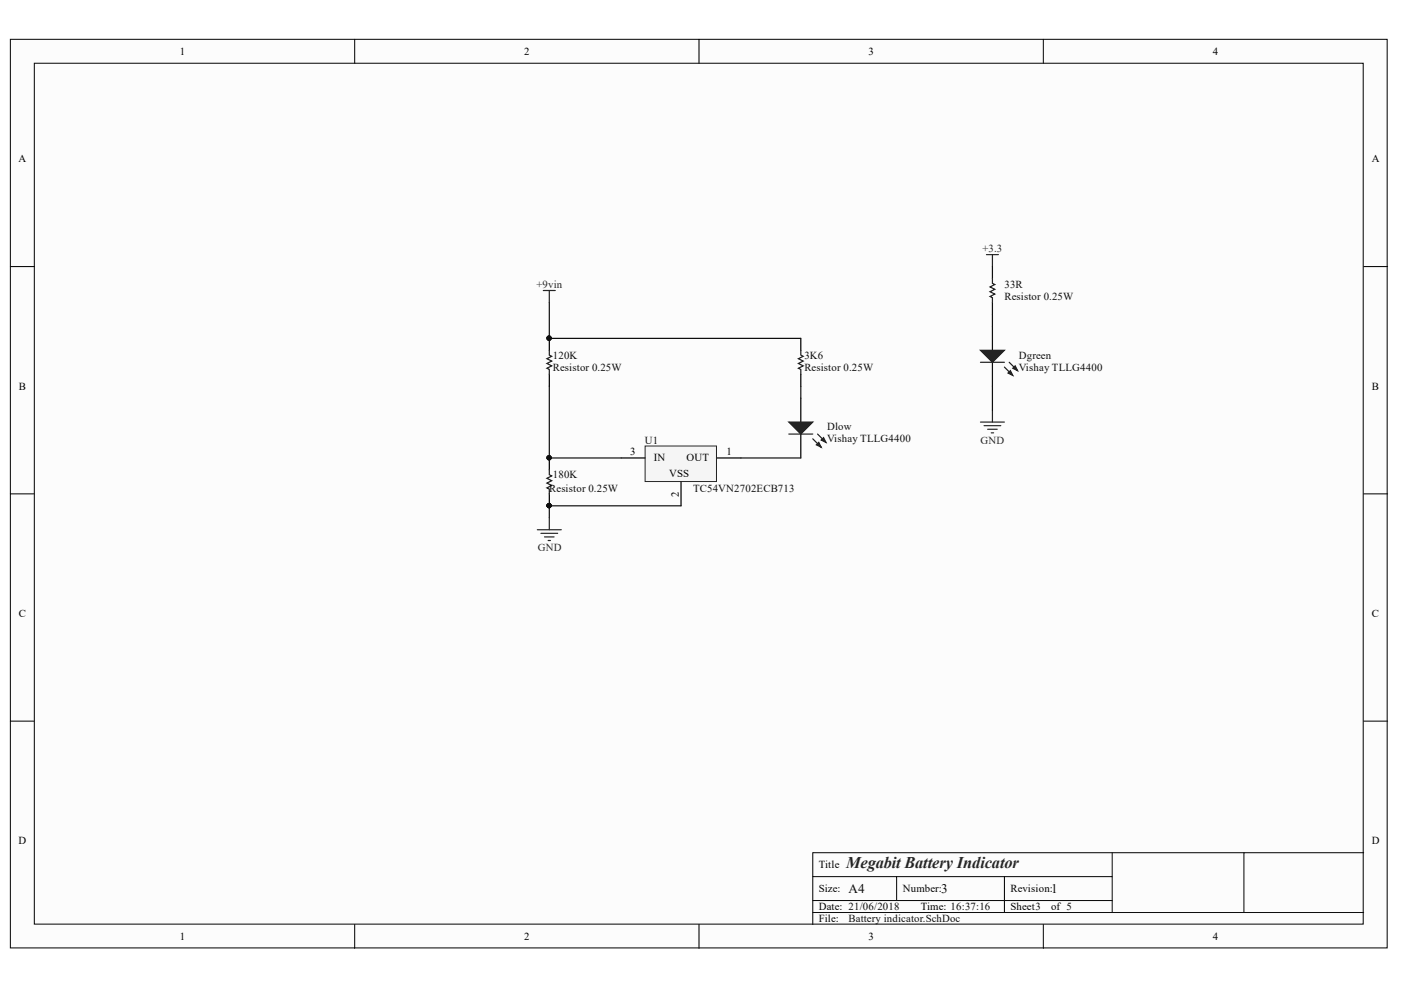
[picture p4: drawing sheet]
<svg xmlns="http://www.w3.org/2000/svg" width="297mm" height="210mm" viewBox="0 0 297 210" stroke-linecap="round" stroke-linejoin="round" font-family="sans-serif">
<g fill="#fcfcfc" stroke="#000" stroke-width=".21">
<path d="M2.2 8.3h291.9v192.7h-291.9z"/>
<path d="M7.3 13.4h281.7v182.5h-281.7z"/>
</g>
<g fill="none" stroke="#000" stroke-width=".21">
<path d="M75.2 8.3v5.1M148.2 8.3v5.1M221.2 8.3v5.1M2.2 56.5h5.1M289.1 56.5h5.1M2.2 104.7h5.1M289.1 104.7h5.1M2.2 152.9h5.1M289.1 152.9h5.1M75.2 196v5.1M148.2 196v5.1M172.3 185.9h63.5"/>
<path d="M172.3 193.5h116.8M172.3 190.9h63.5M190.1 185.9v5M213 185.9v7.6M221.2 196v5.1M235.8 180.8v12.7M263.7 180.8h-91.4v15.2M289.1 180.8h-25.4v12.7"/>
</g>
<path d="M115.2 61.6h2.5M116.5 61.6v2.5M113.9 112.3h5.1M114.7 113.1h3.5M115.4 113.8h2.1M116.2 114.6h.5M116.5 109.8v2.5" fill="none" stroke="#262626" stroke-width=".25"/>
<path d="M116.5 71.7v2.6M116.5 79.3v2.6M169.8 71.7v2.6M169.8 79.3v2.6M116.5 97.1v2.5" fill="none" stroke="#000" stroke-width=".25"/>
<g fill="#0e0e0e" stroke="#0e0e0e" stroke-width=".21">
<circle cx="116.4" cy="71.7" r=".46"/>
<circle cx="116.4" cy="97.1" r=".46"/>
</g>
<path d="M116.5 74.3v1l.5 .2-1 .6 1 .5-1 .5 1 .5-1 .5 .5 .2v1M169.8 74.3v1l.5 .2-1 .6 1 .5-1 .5 1 .5-1 .5 .5 .2v1M116.5 99.6v1.1l.5 .2-1 .5 1 .5-1 .5 1 .5-1 .5 .5 .3v1" fill="none" stroke="#1c1c1c" stroke-width=".25"/>
<path d="M136.8 94.6h15.1v7.5h-15.1z" fill="#f5f5f5" stroke="#262626" stroke-width=".21"/>
<path d="M210.4 56.5v2.6M210.4 64.1v2.6M210.4 69.2v5.1M210.4 76.8v5.1M131.7 97.1h5.1M152 97.1h5.1M169.8 84.4v5.1M169.8 92v5.1M144.4 102.2v5" fill="none" stroke="#000" stroke-width=".25"/>
<path d="M209.1 54h2.6M210.4 54v2.5M207.9 89.5h5.1M208.6 90.3h3.6M209.4 91h2M210.2 91.8h.5M210.4 87v2.5" fill="none" stroke="#262626" stroke-width=".25"/>
<path d="M210.4 59.1v1l.5 .2-1 .5 1 .5-1 .5 1 .6-1 .5 .5 .2v1M207.9 76.8h5.1M213 77.8l1.7 1.8M214 76.8l1.7 1.8M167.2 92h5.1M172.3 93l1.8 1.8M173.3 92l1.8 1.8" fill="none" stroke="#1c1c1c" stroke-width=".25"/>
<path d="M116.5 64.1v7.6h53.3M210.4 66.7v2.5M116.5 81.9v15.2h15.2M157.1 97.1h12.7M169.8 81.9v2.5M210.4 81.9v5.1M144.4 107.2h-27.9v2.6" fill="none" stroke="#0e0e0e" stroke-width=".25"/>
<g fill="#1c1c1c" stroke="#1c1c1c" stroke-width=".25">
<path d="M167.2 89.5h5.1l-2.5 2.5z"/>
<path d="M173.1 94.3l.5-.5 .5 1z"/>
<path d="M174.1 93.3l.5-.5 .5 1z"/>
<path d="M207.9 74.3h5.1l-2.6 2.5z"/>
<path d="M213.7 79.1l.5-.5 .5 1z"/>
<path d="M214.7 78.1l.5-.5 .5 1z"/>
</g>
<g fill="#0e0e0e" stroke="#0e0e0e" stroke-width=".21">
<circle cx="116.4" cy="71.7" r=".46"/>
<circle cx="116.4" cy="97.1" r=".46"/>
</g>
<text font-size="3.5" fill="#0e0e0e" x="115.7" y="106.9">PI180K02</text>
<text font-size="3.5" fill="#262626" x="179.4" y="184.1">Megabit Battery Indicator</text>
<g font-size="2.8" fill="#0e0e0e">
<text x="179.9" y="189.3">A4</text>
<text x="199.5" y="189.3">3</text>
<text x="222.8" y="189.3">1</text>
</g>
<g font-size="2.3">
<text x="38.1" y="11.6">1</text>
<text x="111.1" y="11.6">2</text>
<text x="184.1" y="11.6">3</text>
<text x="257.2" y="11.6">4</text>
<text x="3.9" y="34.4">A</text>
<text x="290.9" y="34.4">A</text>
<text x="4" y="82.6">B</text>
<text x="290.9" y="82.6">B</text>
<text x="133.6" y="96.6">3</text>
<text x="138.6" y="97.8">IN</text>
<text x="141.9" y="101.1">VSS</text>
<text x="145.5" y="97.8">OUT</text>
<text x="154.1" y="96.6">1</text>
<text x="143.9" y="105.4" transform="rotate(-90 143.9 105.4)">2</text>
<text x="4" y="130.8">C</text>
<text x="290.9" y="130.8">C</text>
<text x="3.9" y="179">D</text>
<text x="290.9" y="179">D</text>
<text x="173.6" y="184.1">Title</text>
<text x="173.6" y="189.2">Size:</text>
<text x="191.4" y="189.2">Number:</text>
<text x="214.2" y="189.2">Revision:</text>
<text x="173.6" y="193">Date: 21/06/2018</text>
<text x="173.6" y="195.5">File:</text>
<text x="195.2" y="193">Time: 16:37:16</text>
<text x="214.2" y="193">Sheet3</text>
<text x="222.8" y="193">of 5</text>
<text x="38.1" y="199.3">1</text>
<text x="111.1" y="199.3">2</text>
<text x="184.1" y="199.3">3</text>
<text x="257.2" y="199.3">4</text>
</g>
<g font-size="2.3" fill="#262626">
<text x="208.3" y="53.5">+3.3</text>
<text x="113.7" y="61.1">+9vin</text>
<text x="207.9" y="94">GND</text>
<text x="114" y="116.9">GND</text>
</g>
<g font-size="2.3" fill="#0e0e0e">
<text x="213" y="61.1">33R</text>
<text x="213" y="63.6">Resistor 0.25W</text>
<text x="117.2" y="76.1">120K</text>
<text x="170.5" y="76.1">3K6</text>
<text x="216" y="76.1">Dgreen</text>
<text x="117.2" y="78.6">Resistor 0.25W</text>
<text x="170.5" y="78.6">Resistor 0.25W</text>
<text x="216" y="78.6">Vishay TLLG4400</text>
<text x="136.7" y="94">U1</text>
<text x="175.4" y="91.3">Dlow</text>
<text x="175.4" y="93.8">Vishay TLLG4400</text>
<text x="117.2" y="101.4">180K</text>
<text x="116.5" y="104.3">Resistor 0.25W</text>
<text x="147" y="104.3">TC54VN2702ECB713</text>
<text x="179.9" y="195.5">Battery indicator.SchDoc</text>
</g>
</svg>
